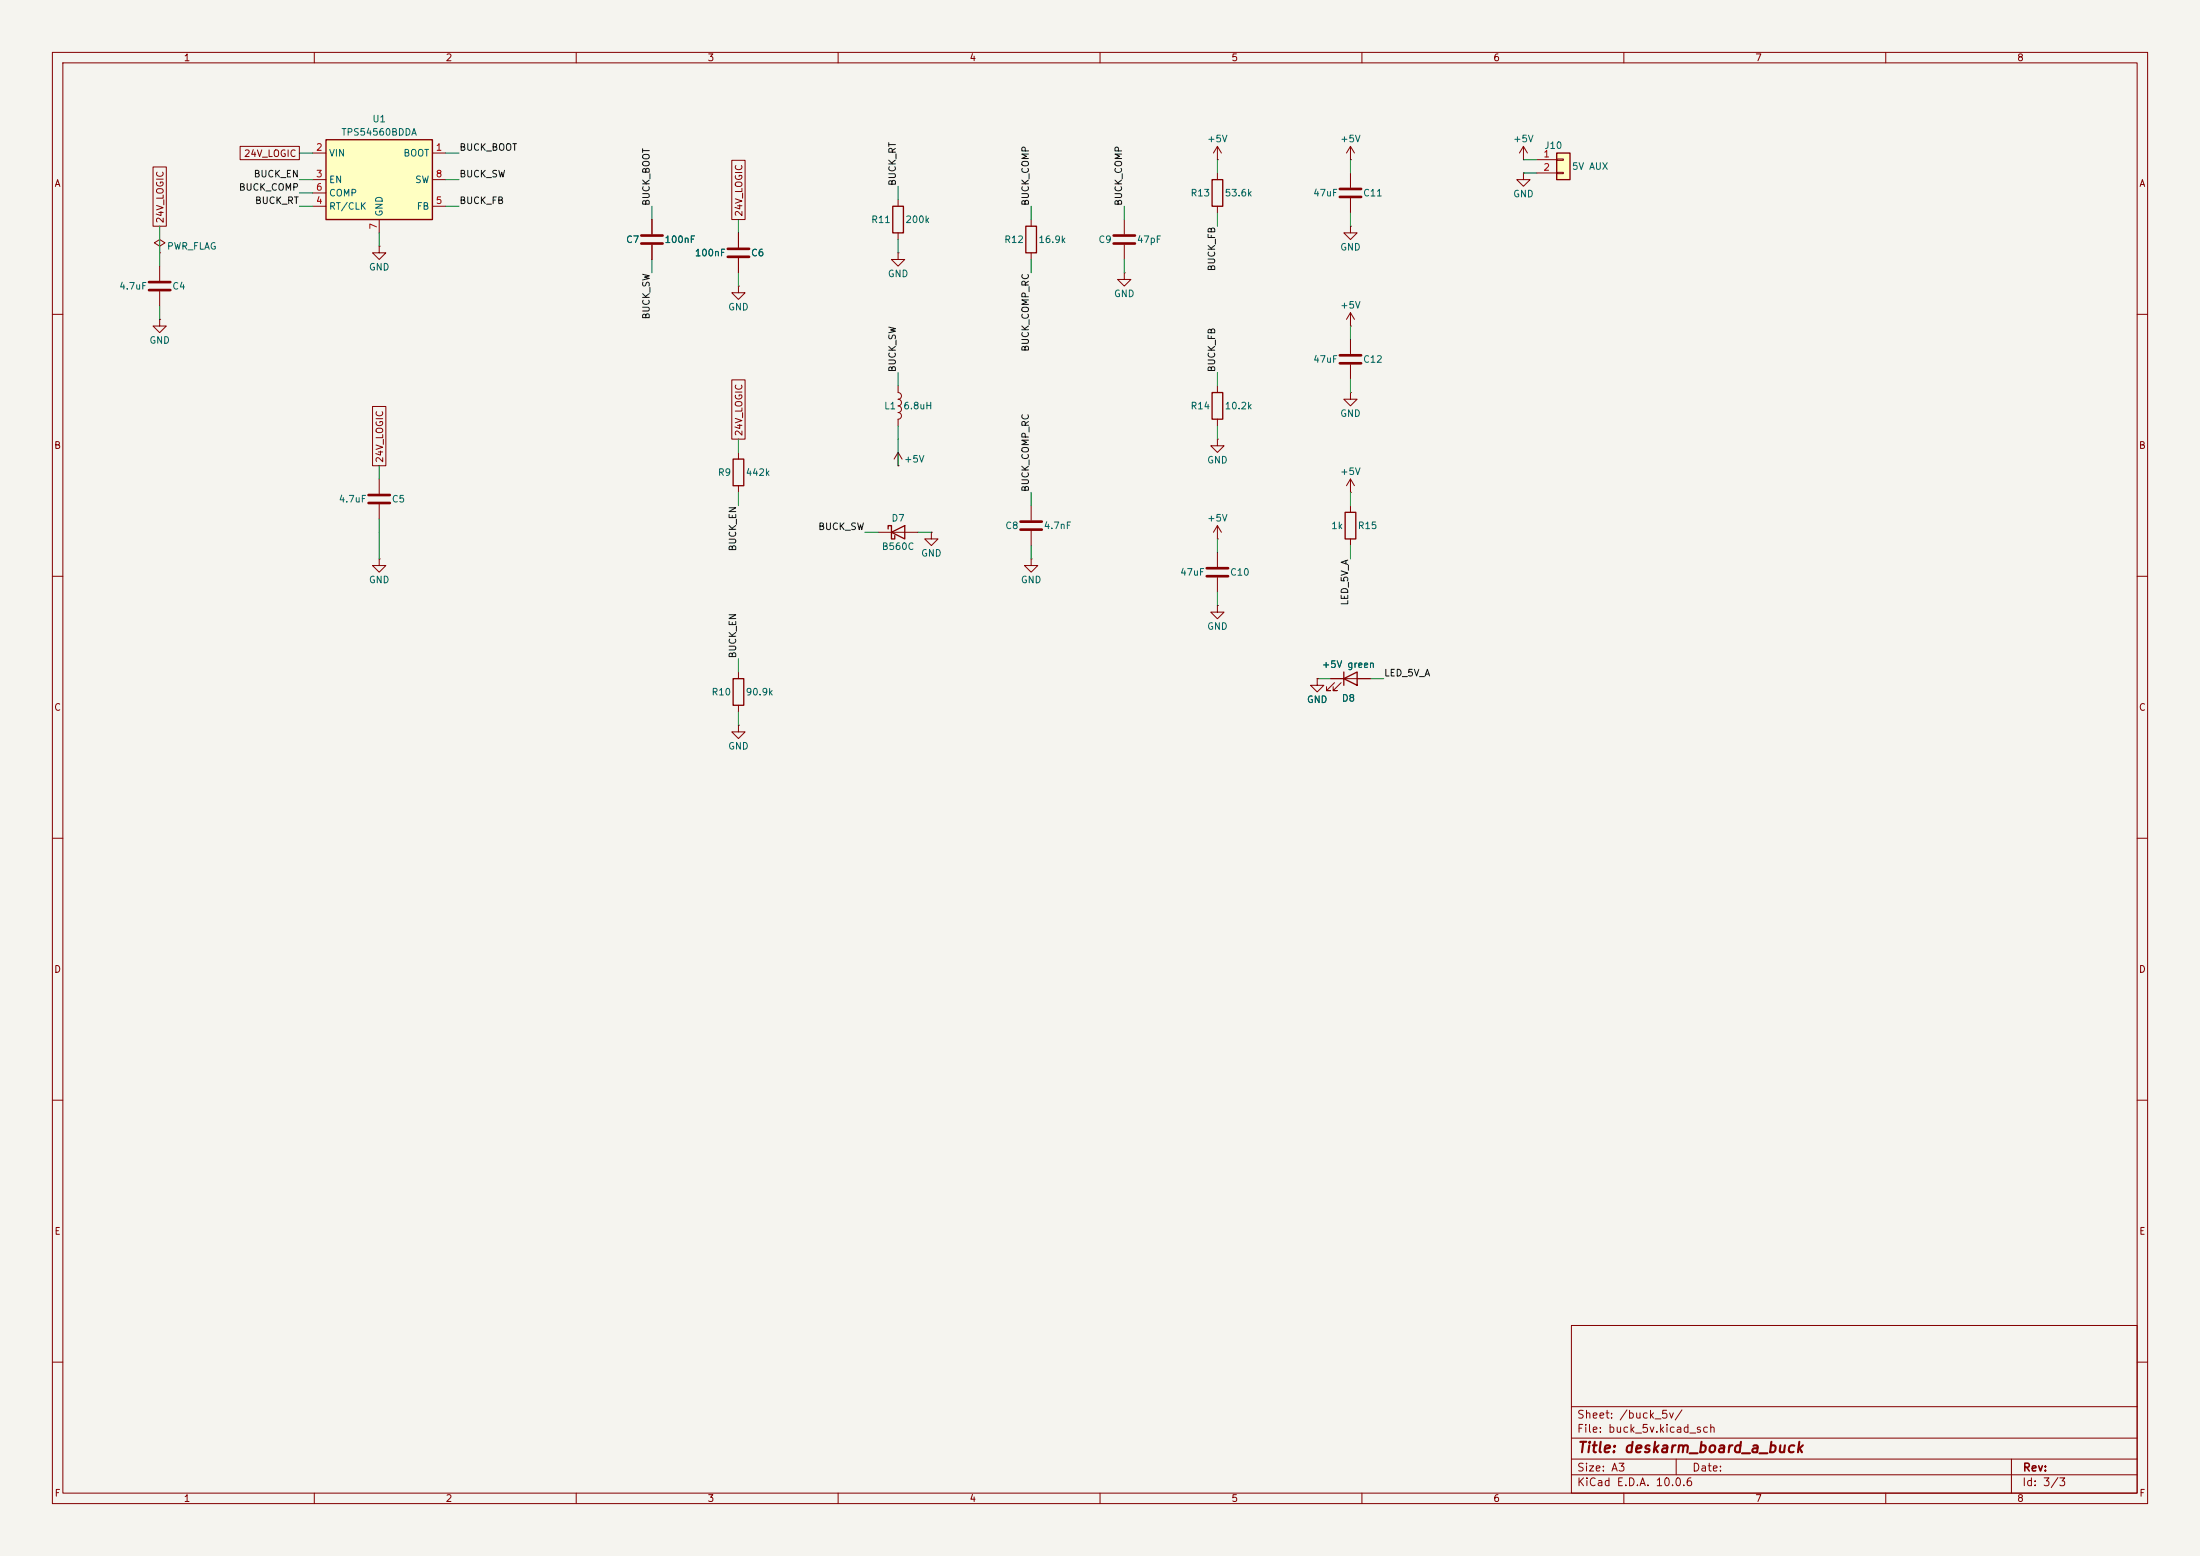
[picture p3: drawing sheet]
<svg xmlns="http://www.w3.org/2000/svg" width="420mm" height="297mm" viewBox="0 0 420 297" stroke-linecap="round" stroke-linejoin="round" font-family="sans-serif">
<path d="M0 0h420v297h-420z" fill="#f5f4ef" stroke="#f5f4ef" stroke-width=".19"/>
<g fill="none" stroke="#840000" stroke-width=".19">
<path d="M10 10h400v277h-400zM12 12h396v273h-396zM60 10v2M110 10v2M160 10v2M210 10v2M260 10v2M310 10v2M360 10v2M171.4 38.1v1.3M232.4 30.5h.1M232.4 27.9v2.6"/>
<path d="M232.4 33v1.3M232.4 39.4v1.2M232.4 27.9l-.8 1.3M232.4 27.9l.8 1.3M257.8 33v2.8M257.8 37.8v2.8M30.5 50.8v2.8M30.5 55.6v2.8M141 54.6v1.3h1.2l-1.2 1.3-1.3-1.3h1.3M141 54.6h.1M141 44.5v2.7M141 49.3v2.8"/>
<path d="M171.4 48.3v1.2h1.3l-1.3 1.3-1.2-1.3h1.2M171.4 48.3h.1M171.4 44.5v1.2M196.8 41.9v1.3M196.8 48.3v1.2M214.6 41.9v2.8M214.6 46.7v2.8M257.8 43.2v1.3h1.3l-1.3 1.2-1.3-1.2h1.3M257.8 43.2h.1M257.8 59.7v2.5M257.8 59.7l-.8 1.3M257.8 59.7l.8 1.3"/>
<path d="M10 60h2M171.4 73.7v1.2a.64 .64 0 0 1 .7 .7 .64 .64 0 0 1-.7 .6 .64 .64 0 0 1 .7 .6 .64 .64 0 0 1-.7 .7 .64 .64 0 0 1 .7 .6 .64 .64 0 0 1-.7 .6 .64 .64 0 0 1 .7 .7 .64 .64 0 0 1-.7 .6M257.8 62.2h.1M257.8 74.9v1.3h1.3l-1.3 1.3-1.3-1.3h1.3M257.8 74.9h.1M257.8 64.8v2.8M257.8 69.6v2.8M408 60h2M141 86.4v1.2M141 92.7v1.3M171.4 88.9h.1M171.4 80v1.3"/>
<path d="M171.4 86.4v2.5M171.4 86.4l-.7 1.2M171.4 86.4l.8 1.2M196.8 96.5v2.8M257.8 94h.1M257.8 91.4v2.6M257.8 91.4l-.8 1.3M257.8 91.4l.8 1.3M10 110h2M167.6 101.6h7.7M177.8 101.6v1.3h1.3l-1.3 1.2-1.3-1.2h1.3M177.8 101.6h.1"/>
<path d="M196.8 106.7v1.3h1.3l-1.3 1.2-1.2-1.2h1.2M196.8 106.7h.1M196.8 101.3v2.8M232.4 102.9h.1M232.4 115.6v1.2h1.3l-1.3 1.3-1.3-1.3h1.3M232.4 115.6h.1M232.4 100.3l-.8 1.3M232.4 100.3l.8 1.3M232.4 100.3v2.6M408 110h2M141 138.4v1.3h1.2l-1.2 1.3-1.3-1.3h1.3M141 138.4h.1"/>
<path d="M141 128.3v1.2M141 134.6v1.3M251.5 129.5v1.3h1.2l-1.2 1.3-1.3-1.3h1.3M251.5 129.5h.1M254 129.5h7.6M254.8 130.3l-1.6 1.5h.8h-.8v-.7M256 130.3l-1.5 1.5h.8h-.8v-.7M10 160h2M408 160h2M10 210h2M408 210h2M300 253h108v32h-108z"/>
<path d="M10 260h2M300 278.5h108M300 274.5h108M300 268.5h108M320 278.5v3M384 278.5v6.5M408 260h2M60 285v2M110 285v2M160 285v2M210 285v2M260 285v2"/>
<path d="M300 281.5h108M310 285v2M360 285v2"/>
</g>
<path d="M255.8 36.1h4M255.8 37.6h4M28.4 53.8h4.1M28.4 55.4h4.1M138.9 47.5h4.1M138.9 49h4.1M212.6 45h4.1M212.6 46.5h4.1M255.8 67.8h4M255.8 69.3h4M194.8 99.6h4.1M194.8 101.1h4.1" fill="none" stroke="#840000" stroke-width=".51"/>
<path d="M170.4 39.4h2.1v5.1h-2.1zM231.4 34.3h2v5.1h-2zM195.8 43.2h2.1v5.1h-2.1zM140 87.6h2v5.1h-2zM169.5 101v-.7h.7v2.6h.6v-.7M170.2 101.6l2.5-1.3v2.6zM140 129.5h2v5.1h-2zM256.5 129.5l2.6-1.2v2.5zM256.5 128.3v2.5" fill="none" stroke="#840000" stroke-width=".25"/>
<path d="M297.2 29.2h2.5v5.1h-2.5z" fill="#ffffc2"/>
<path d="M297.2 29.2h2.5v5.1h-2.5z" fill="none" stroke="#840000" stroke-width=".25"/>
<g fill="none" stroke="#840000" stroke-width=".19">
<path d="M257.8 30.5h.1M257.8 27.9l-.8 1.3M257.8 27.9l.8 1.3M257.8 27.9v2.6M290.8 30.5h.1M290.8 33v1.3h1.3l-1.3 1.3-1.2-1.3h1.2M290.8 33h.1M290.8 27.9l-.7 1.3M290.8 27.9l.8 1.3M290.8 27.9v2.6M293.4 30.5h3.8M293.4 33h3.8"/>
<path d="M297.2 30.4h1.2v.2h-1.2zM297.2 32.9h1.2v.2h-1.2zM72.4 47v1.3h1.3l-1.3 1.2-1.3-1.2h1.3M72.4 47h.1M214.6 52.1v1.2h1.3l-1.3 1.3-1.2-1.3h1.2M214.6 52.1h.1M72.4 91.4v2.8M72.4 96.3v2.8M72.4 106.7v1.3h1.3l-1.3 1.2-1.3-1.2h1.3M72.4 106.7h.1M232.4 105.4v2.8M232.4 110.2v2.8"/>
</g>
<path d="M70.4 94.5h4M70.4 96h4M230.4 108.5h4M230.4 110h4" fill="none" stroke="#840000" stroke-width=".51"/>
<path d="M62.2 26.7h20.3v15.2h-20.3z" fill="#ffffc2"/>
<path d="M62.2 26.7h20.3v15.2h-20.3zM231.4 74.9h2v5.1h-2zM256.8 97.8h2v5.1h-2z" fill="none" stroke="#840000" stroke-width=".25"/>
<g fill="none" stroke="#840000" stroke-width=".19">
<path d="M29.2 31.9h2.6v11.3h-2.6zM45.8 27.9h11.3v2.6h-11.3zM59.7 29.2h2.5M59.7 34.3h2.5M59.7 39.4h2.5M59.7 36.8h2.5M82.5 29.2h2.6M82.5 34.3h2.6M82.5 39.4h2.6M139.7 30.6h2.5v11.3h-2.5zM30.5 47l1-.6-1-.7-1 .7 1 .6v1.3M30.5 48.3h.1"/>
<path d="M72.4 41.9v2.6M124.5 41.9v2.8M124.5 46.7v2.8M141 44.5v2.7M141 49.3v2.8M30.5 61v1.2h1.2l-1.2 1.3-1.3-1.3h1.3M30.5 61h.1M71.1 77.6h2.6v11.3h-2.6zM139.7 72.5h2.5v11.3h-2.5zM232.4 73.7v1.2M232.4 83.8v1.3h1.3l-1.3 1.3-1.3-1.3h1.3M232.4 83.8h.1"/>
<path d="M232.4 80v1.3M257.8 96.5v1.3M257.8 102.9v1.2M251.5 129.5h.1M254 129.5h2.5M259.1 129.5h2.5"/>
</g>
<path d="M122.4 45h4.1M122.4 46.5h4.1" fill="none" stroke="#840000" stroke-width=".51"/>
<g fill="none" stroke="#009600" stroke-width=".19">
<path d="M57.1 34.3h2.6M57.1 39.4h2.6M57.1 36.8h2.6M57.1 29.2h2.6M85.1 34.3h2.5M85.1 39.4h2.5M85.1 29.2h2.5M124.5 39.4v2.5M171.4 35.6v2.5M196.8 39.4v2.5M214.6 39.4v2.5M232.4 30.5v2.5"/>
<path d="M257.8 30.5v2.5M290.8 33h2.6M290.8 30.5h2.6M30.5 43.2v7.6M30.5 58.4v2.6M72.4 44.5v2.5M124.5 49.5v2.6M141 41.9v2.6M141 52.1v2.5M171.4 45.7v2.6M196.8 49.5v2.6M214.6 49.5v2.6"/>
<path d="M232.4 40.6v2.6M257.8 40.6v2.6M171.4 71.1v2.6M232.4 71.1v2.6M257.8 62.2v2.6M257.8 72.4v2.5M72.4 88.9v2.5M72.4 99.1v7.6M141 83.8v2.6M141 94v2.5M171.4 81.3v7.6M196.8 94v2.5"/>
<path d="M232.4 81.3v2.5M257.8 94v2.5M165.1 101.6h2.5M175.3 101.6h2.5M196.8 104.1v2.6M232.4 102.9v2.5M232.4 113v2.6M257.8 104.1v2.6M141 125.7v2.6M141 135.9v2.5M251.5 129.5h2.5M261.6 129.5h2.6"/>
</g>
<text font-size="2" fill="#840000" x="301" y="277.8">Title: deskarm_board_a_buck</text>
<g font-size="1.5" fill="#840000">
<text x="300.9" y="273.8">File: buck_5v.kicad_sch</text>
<text x="300.9" y="271.1">Sheet: /buck_5v/</text>
<text x="300.9" y="281.2">Size: A3</text>
<text x="322.9" y="281.2">Date:</text>
<text x="386" y="281.2">Rev:</text>
<text x="300.9" y="284">KiCad E.D.A. 10.0.6</text>
<text x="385.9" y="284">Id: 3/3</text>
</g>
<g font-size="1.3" fill="#840000">
<text x="35" y="12">1</text>
<text x="85" y="12">2</text>
<text x="135" y="12">3</text>
<text x="185" y="12">4</text>
<text x="235" y="12">5</text>
<text x="285" y="12">6</text>
<text x="335" y="12">7</text>
<text x="385" y="12">8</text>
<text x="10.3" y="36">A</text>
<text x="46.5" y="30.3">24V_LOGIC</text>
<text x="408.3" y="36">A</text>
<text x="142" y="41.5" transform="rotate(-90 142 41.5)">24V_LOGIC</text>
<text x="31.5" y="42.7" transform="rotate(-90 31.5 42.7)">24V_LOGIC</text>
<text x="142" y="83.4" transform="rotate(-90 142 83.4)">24V_LOGIC</text>
<text x="10.2" y="86">B</text>
<text x="73.4" y="88.5" transform="rotate(-90 73.4 88.5)">24V_LOGIC</text>
<text x="408.2" y="86">B</text>
<text x="10.2" y="136">C</text>
<text x="408.2" y="136">C</text>
<text x="10.2" y="186">D</text>
<text x="408.2" y="186">D</text>
<text x="10.3" y="236">E</text>
<text x="408.3" y="236">E</text>
<text x="10.3" y="286">F</text>
<text x="35" y="287">1</text>
<text x="85" y="287">2</text>
<text x="135" y="287">3</text>
<text x="185" y="287">4</text>
<text x="235" y="287">5</text>
<text x="285" y="287">6</text>
<text x="335" y="287">7</text>
<text x="385" y="287">8</text>
<text x="408.3" y="286">F</text>
</g>
<g font-size="1.3" fill="#006464">
<text x="71" y="23.7">U1</text>
<text x="65.1" y="26.2">TPS54560BDDA</text>
<text x="230.3" y="27.5">+5V</text>
<text x="255.7" y="27.5">+5V</text>
<text x="288.8" y="27.5">+5V</text>
<text x="294.7" y="28.7">J10</text>
<text x="62.7" y="30.2">VIN</text>
<text x="62.7" y="35.3">EN</text>
<text x="76.9" y="30.2">BOOT</text>
<text x="79.2" y="35.3">SW</text>
<text x="300" y="32.7">5V AUX</text>
<text x="62.7" y="40.3">RT/CLK</text>
<text x="62.7" y="37.8">COMP</text>
<text x="73.4" y="41.4" transform="rotate(-90 73.4 41.4)">GND</text>
<text x="79.5" y="40.3">FB</text>
<text x="227.2" y="37.8">R13</text>
<text x="233.7" y="37.8">53.6k</text>
<text x="250.6" y="37.8">47uF</text>
<text x="260.1" y="37.8">C11</text>
<text x="288.8" y="38">GND</text>
<text x="31.8" y="48">PWR_FLAG</text>
<text x="119.4" y="46.7">C7</text>
<text x="126.8" y="46.7">100nF</text>
<text x="166.2" y="42.9">R11</text>
<text x="172.7" y="42.9">200k</text>
<text x="191.6" y="46.7">R12</text>
<text x="198.1" y="46.7">16.9k</text>
<text x="209.6" y="46.7">C9</text>
<text x="216.9" y="46.7">47pF</text>
<text x="70.3" y="51.9">GND</text>
<text x="132.5" y="49.2">100nF</text>
<text x="143.3" y="49.2">C6</text>
<text x="169.4" y="53.2">GND</text>
<text x="255.7" y="48.1">GND</text>
<text x="22.7" y="55.6">4.7uF</text>
<text x="32.8" y="55.6">C4</text>
<text x="138.9" y="59.6">GND</text>
<text x="212.6" y="57">GND</text>
<text x="255.7" y="59.2">+5V</text>
<text x="28.4" y="65.9">GND</text>
<text x="250.6" y="69.5">47uF</text>
<text x="260.1" y="69.5">C12</text>
<text x="168.7" y="78.4">L1</text>
<text x="172.4" y="78.4">6.8uH</text>
<text x="227.2" y="78.4">R14</text>
<text x="233.7" y="78.4">10.2k</text>
<text x="255.7" y="79.9">GND</text>
<text x="172.5" y="88.6">+5V</text>
<text x="230.3" y="88.8">GND</text>
<text x="136.9" y="91.1">R9</text>
<text x="142.3" y="91.1">442k</text>
<text x="255.7" y="91">+5V</text>
<text x="64.6" y="96.2">4.7uF</text>
<text x="74.7" y="96.2">C5</text>
<text x="170.1" y="99.9">D7</text>
<text x="191.8" y="101.3">C8</text>
<text x="199.2" y="101.3">4.7nF</text>
<text x="230.3" y="99.9">+5V</text>
<text x="254" y="101.3">1k</text>
<text x="259.1" y="101.3">R15</text>
<text x="168.2" y="105.3">B560C</text>
<text x="175.7" y="106.5">GND</text>
<text x="70.3" y="111.6">GND</text>
<text x="194.8" y="111.6">GND</text>
<text x="225.2" y="110.2">47uF</text>
<text x="234.7" y="110.2">C10</text>
<text x="230.3" y="120.5">GND</text>
<text x="252.3" y="127.8">+5V green</text>
<text x="135.7" y="133">R10</text>
<text x="142.3" y="133">90.9k</text>
<text x="249.4" y="134.5">GND</text>
<text x="256.1" y="134.2">D8</text>
<text x="138.9" y="143.4">GND</text>
</g>
<g font-size="1.3" fill="#a90000">
<text x="60.2" y="29.1">2</text>
<text x="83.1" y="29.1">1</text>
<text x="60.2" y="34.2">3</text>
<text x="83.1" y="34.2">8</text>
<text x="294.5" y="30.3">1</text>
<text x="294.5" y="32.9">2</text>
<text x="60.2" y="39.2">4</text>
<text x="60.2" y="36.7">6</text>
<text x="83.1" y="39.2">5</text>
<text x="72.3" y="43.9" transform="rotate(-90 72.3 43.9)">7</text>
</g>
<g font-size="1.3" fill="#0f0f0f">
<text x="87.6" y="29.1">BUCK_BOOT</text>
<text x="48.3" y="34.2">BUCK_EN</text>
<text x="87.6" y="34.2">BUCK_SW</text>
<text x="171.3" y="35.6" transform="rotate(-90 171.3 35.6)">BUCK_RT</text>
<text x="45.5" y="36.7">BUCK_COMP</text>
<text x="48.6" y="39.2">BUCK_RT</text>
<text x="87.6" y="39.2">BUCK_FB</text>
<text x="124.3" y="39.4" transform="rotate(-90 124.3 39.4)">BUCK_BOOT</text>
<text x="196.7" y="39.4" transform="rotate(-90 196.7 39.4)">BUCK_COMP</text>
<text x="214.5" y="39.4" transform="rotate(-90 214.5 39.4)">BUCK_COMP</text>
<text x="232.3" y="51.9" transform="rotate(-90 232.3 51.9)">BUCK_FB</text>
<text x="124.3" y="61.1" transform="rotate(-90 124.3 61.1)">BUCK_SW</text>
<text x="171.3" y="71.1" transform="rotate(-90 171.3 71.1)">BUCK_SW</text>
<text x="196.7" y="67.2" transform="rotate(-90 196.7 67.2)">BUCK_COMP_RC</text>
<text x="232.3" y="71.1" transform="rotate(-90 232.3 71.1)">BUCK_FB</text>
<text x="196.7" y="94" transform="rotate(-90 196.7 94)">BUCK_COMP_RC</text>
<text x="156.1" y="101.5">BUCK_SW</text>
<text x="140.8" y="105.3" transform="rotate(-90 140.8 105.3)">BUCK_EN</text>
<text x="257.7" y="115.7" transform="rotate(-90 257.7 115.7)">LED_5V_A</text>
<text x="140.8" y="125.8" transform="rotate(-90 140.8 125.8)">BUCK_EN</text>
<text x="264.1" y="129.4">LED_5V_A</text>
</g>
</svg>
